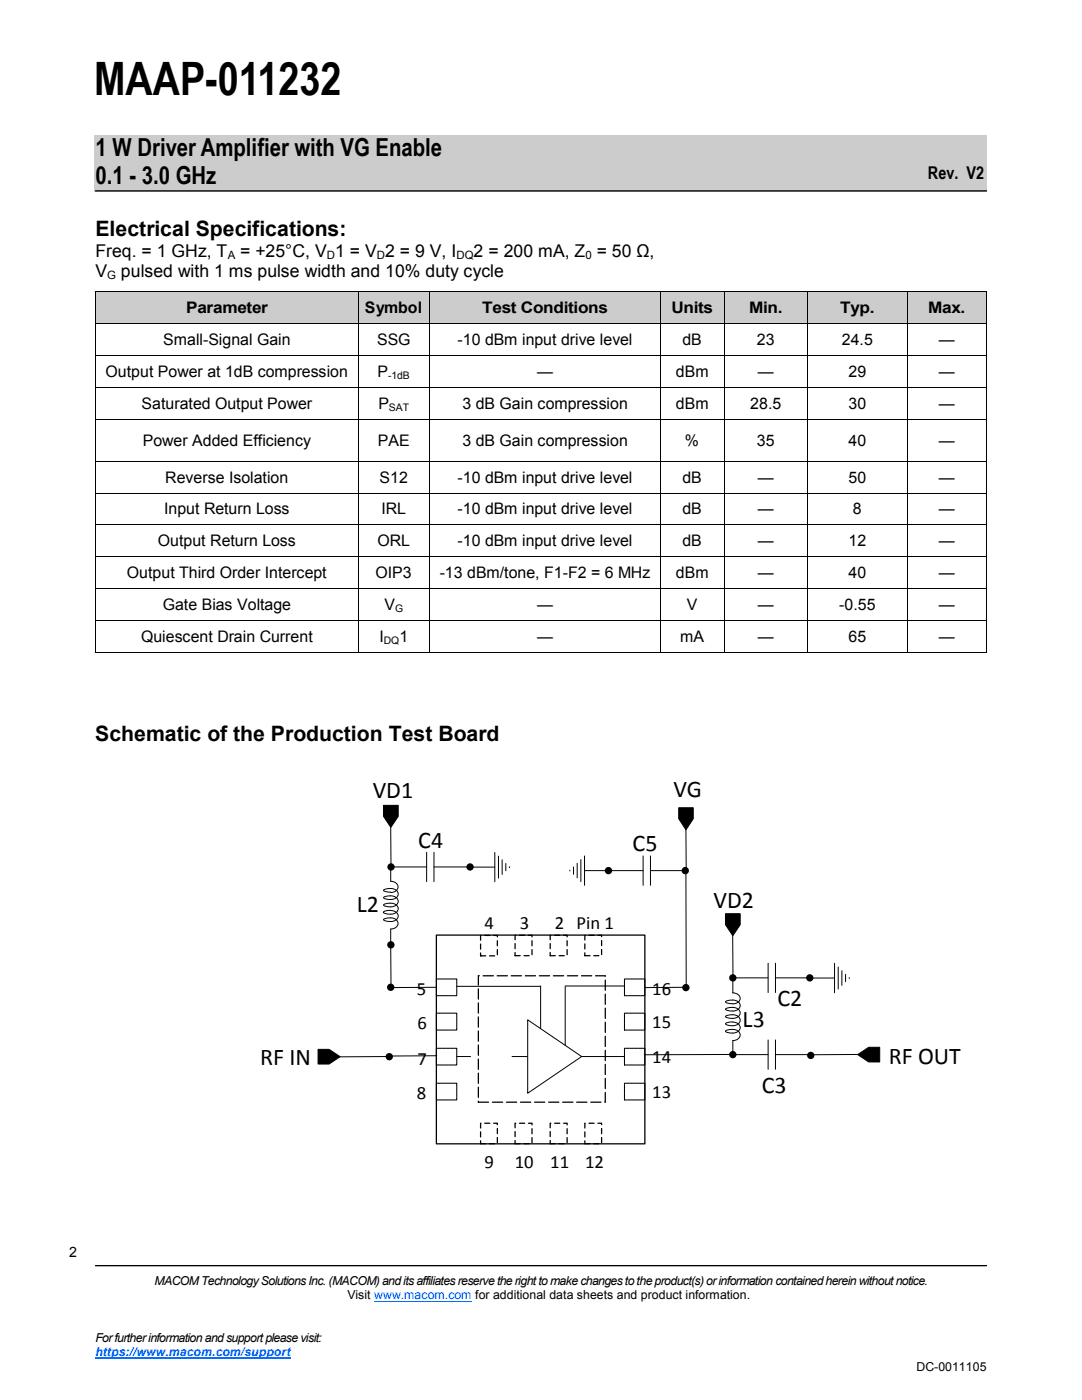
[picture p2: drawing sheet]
<svg xmlns="http://www.w3.org/2000/svg" width="216mm" height="279mm" viewBox="0 0 216 279" stroke-linecap="round" stroke-linejoin="round" font-family="sans-serif">
<path d="M18.8 26.9h178v11.3h-178z" fill-rule="evenodd" fill="#ccc"/>
<path d="M19 38.1h177.8" fill="none" stroke="#000" stroke-width=".26"/>
<g fill="#fff">
<path d="M6.9 247.1h9.6v6.3h-9.6z" fill-rule="evenodd"/>
<path d="M6.9 247.3h9.5v6.4h-9.5z" fill-rule="evenodd"/>
</g>
<path d="M19 252.6h177.8" fill="none" stroke="#000" stroke-width=".26"/>
<path d="M74.7 259.7h19.4" fill="none" stroke="#06f" stroke-width=".2"/>
<path d="M19 271.1h39" fill="none" stroke="#06f" stroke-width=".25"/>
<path d="M6.9 247.3h9.5v6.3h-9.5z" fill-rule="evenodd" fill="#fff"/>
<g fill="#ccc">
<path d="M19.1 58.2h52.3v6.4h-52.3z" fill-rule="evenodd"/>
<path d="M71.4 58.2h14.3v6.4h-14.3z" fill-rule="evenodd"/>
<path d="M85.7 58.2h46.1v6.4h-46.1z" fill-rule="evenodd"/>
<path d="M131.8 58.2h12.7v6.4h-12.7z" fill-rule="evenodd"/>
<path d="M144.5 58.2h16.6v6.4h-16.6z" fill-rule="evenodd"/>
<path d="M161.1 58.2h19.9v6.4h-19.9z" fill-rule="evenodd"/>
<path d="M181 58.2h15.8v6.4h-15.8z" fill-rule="evenodd"/>
</g>
<g fill="none" stroke="#000" stroke-width=".2">
<path d="M19.1 58.3h177.7M19.1 58.2v71.9M71.5 58.3v71.8M85.7 58.3v6.3M131.8 58.3v6.3M144.5 58.3v71.8M161.2 58.3v71.8M181 58.3v71.8M196.8 58.2v71.9M19.1 64.6h177.7M19.1 71h177.7M19.1 77.3h177.7"/>
<path d="M85.7 64.6v6.3M85.7 71v6.2M85.7 77.3v6.3M131.8 64.6v6.3M131.8 71v12.6M19.1 83.6h177.7M19.1 92.1h177.7M19.1 98.4h177.7M85.7 83.7v8.3M85.7 92.1v6.3M85.7 98.5v6.2M131.8 83.7v8.3"/>
<path d="M131.8 92.1v12.6M19.1 104.8h177.7M19.1 111.1h177.7M19.1 117.5h177.7M85.7 104.8v6.2M85.7 111.1v6.3M85.7 117.5v12.6M131.8 104.8v6.2M131.8 111.1v6.3M131.8 117.5v12.6M19.1 130.1h177.7M19.1 123.8h177.7"/>
<path d="M76.5 160.7h3v2.2l-1.5 2.2-1.5-2.2zM77.9 175.9a1.15 1.15 0 0 1 1.5 1.1 1.15 1.15 0 0 1-1.4 1.1M78 173.3v2.6M78 165.2v7.9M78 178.1a1.76 1.76 0 0 1-1.5-.4 1.72 1.72 0 0 1 1.5-.4 1.1 1.1 0 0 1 1.3 .6 1.1 1.1 0 0 1-.4 1.4 2.48 2.48 0 0 1-2.4-.2 1.72 1.72 0 0 1 1.5-.3 1.1 1.1 0 0 1 1.3 .6 1.1 1.1 0 0 1-.4 1.4 2.48 2.48 0 0 1-2.4-.2 1.72 1.72 0 0 1 1.5-.4 1.1 1.1 0 0 1 1.3 .7 1.1 1.1 0 0 1-.4 1.3 2.46 2.46 0 0 1-2.4-.1 1.64 1.64 0 0 1 1.4-.4M78.5 173h6.6M85.1 170.1v5.8M86.6 173h6.6M86.6 170.1v5.8M94.3 173.1h4.4M98.7 170.1v5.9M99.5 170.9v4.3"/>
<path d="M100.2 171.6v2.9M100.9 172.3v1.5M101.7 173v.1M113.7 173.7v.1M114.4 173v1.5M115.2 172.3v2.9M115.9 171.6v4.3M116.6 173.8h4.4M116.6 170.8v5.9M121.8 173.8h6.5M128.3 170.8v5.9M129.8 173.8h6.6"/>
<path d="M129.8 170.8v5.9M135.4 161.2h2.9v2.2l-1.4 2.2-1.5-2.2zM136.9 165.5v8M136.9 173.5v23M77.9 181.7a1.27 1.27 0 0 1 1.5 1.5 2.13 2.13 0 0 1-2.9 .3 1.72 1.72 0 0 1 1.5-.3 1.15 1.15 0 0 1 1.4 1.1 1.15 1.15 0 0 1-1.4 1.1M78 185.4v2.6M78 188.8v8M87.1 195.4h4v3.3h-4zM87.1 197l-9.2 .1M91.2 196.8h16.7M107.9 196.8v8.4M112.8 196.9v11.7"/>
<path d="M112.8 196.8h11.7M124.6 195.4h4.1v3.3h-4.1zM136.7 197l-8 .1M144.8 182.4h2.9v2.1l-1.5 2.2-1.4-2.2zM146.2 198.1a1.27 1.27 0 0 1 1.4 1.5 2.17 2.17 0 0 1-2.8 .3 1.72 1.72 0 0 1 1.4-.3 1.1 1.1 0 0 1 1.3 .6 1.1 1.1 0 0 1-.4 1.4 2.48 2.48 0 0 1-2.3-.2 1.72 1.72 0 0 1 1.4-.4 1.1 1.1 0 0 1 1.3 .7 1.1 1.1 0 0 1-.4 1.3 2.48 2.48 0 0 1-2.3-.1 1.72 1.72 0 0 1 1.4-.4 1.1 1.1 0 0 1 1.3 .6 1.1 1.1 0 0 1-.4 1.4 2.42 2.42 0 0 1-2.3-.2 1.64 1.64 0 0 1 1.4-.4M146.2 186.8l.1 8M146.2 195.6v2.5M146.7 195.2h6.6M153.3 192.2v5.9M154.7 195.2h6.6M154.7 192.2v5.9M162.2 195.2h4.3"/>
<path d="M166.5 192.3v5.8M167.3 193v4.4M168 193.7v3M168.7 194.5v1.4M169.5 195.1v.2M63.5 209.4h2.2l2.2 1.5-2.2 1.5h-2.2zM77.2 210.9h-9.6M87.1 202.2h4v3.4h-4zM87.1 209.2h4v3.3h-4zM87.1 216.2h4v3.3h-4zM87.1 210.7l-9.5 .1M91.1 210.9h2.8"/>
<path d="M102.2 210.9h3M105.3 203.5l10.8 7.4-10.8 7.3zM116.1 210.9h8.5M124.6 202.2h4.1v3.4h-4.1zM124.6 209.2h4.1v3.3h-4.1zM124.6 216.2h4.1v3.3h-4.1zM146.1 210.4l-17.6 .1M146.2 204a1.27 1.27 0 0 1 1.4 1.4 2.13 2.13 0 0 1-2.8 .4 1.72 1.72 0 0 1 1.4-.4 1.12 1.12 0 0 1 1.3 .7 1.12 1.12 0 0 1-.4 1.4l-.9 .2M146.2 207.6v2.6M146.7 210.5h6.6M153.3 207.5v5.9M154.7 207.5v5.9"/>
<path d="M154.7 210.5h6.6M171.1 210.5l2.2-1.5h2.2v2.9h-2.2zM171.1 210.4l-9.5 .1"/>
</g>
<g fill="#000">
<path d="M76.5 160.7h3v2.2l-1.5 2.2-1.5-2.2z" fill-rule="evenodd"/>
<path d="M135.4 161.2h2.9v2.2l-1.4 2.2-1.5-2.2z" fill-rule="evenodd"/>
<path d="M144.8 182.4h2.9v2.1l-1.5 2.2-1.4-2.2z" fill-rule="evenodd"/>
<path d="M63.5 209.4h2.2l2.2 1.5-2.2 1.5h-2.2z" fill-rule="evenodd"/>
<path d="M171.1 210.5l2.2-1.5h2.2v2.9h-2.2z" fill-rule="evenodd"/>
<circle cx="78" cy="173" r=".73"/>
<circle cx="93.8" cy="173" r=".73"/>
<circle cx="121.4" cy="173.8" r=".73"/>
<circle cx="136.7" cy="173.8" r=".73"/>
<circle cx="78" cy="197" r=".73"/>
<circle cx="78" cy="188.6" r=".73"/>
<circle cx="136.9" cy="197.1" r=".73"/>
<circle cx="146.2" cy="195.2" r=".73"/>
<circle cx="161.6" cy="195.2" r=".73"/>
<circle cx="77.7" cy="210.9" r=".73"/>
<circle cx="146.2" cy="210.5" r=".73"/>
<circle cx="161.8" cy="210.6" r=".73"/>
</g>
<path d="M95.9 186.7h3.3v4.1h-3.3zM102.8 186.7h3.4v4h-3.4zM109.8 186.7h3.4v4h-3.4zM116.7 186.7h3.3v4h-3.3zM95.9 224.2h3.3v4h-3.3zM102.8 224.2h3.4v4h-3.4zM109.8 224.2h3.4v4h-3.4zM116.7 224.2h3.3v4h-3.3z" fill="none" stroke="#000" stroke-width=".25" stroke-dasharray="1 .8"/>
<path d="M87.1 186.6h41.6v41.7h-41.6z" fill="none" stroke="#000" stroke-width=".25"/>
<path d="M95.5 194.7h25.3v25.3h-25.3z" fill="none" stroke="#000" stroke-width=".25" stroke-dasharray="2 .8"/>
<text font-size="9.2" x="18.8" y="19">MAAP-011232</text>
<g font-size="5">
<text x="19" y="31.1">1 W Driver Amplifier with VG Enable</text>
<text x="19" y="36.8">0.1 - 3.0 GHz</text>
</g>
<g font-size="4.8">
<text x="74.4" y="159.2">VD1</text>
<text x="134.4" y="159.1">VG</text>
<text x="83.5" y="169.3">C4</text>
<text x="126.2" y="169.9">C5</text>
<text x="71.2" y="181.9">L2</text>
<text x="142.4" y="181.1">VD2</text>
<text x="155.1" y="200.8">C2</text>
<text x="148.2" y="205">L3</text>
<text x="51.9" y="212.5">RF IN</text>
<text x="177.3" y="212.4">RF OUT</text>
<text x="152" y="218.1">C3</text>
</g>
<g font-size="4.2">
<text x="19" y="47">Electrical Specifications:</text>
<text x="19" y="147.8">Schematic of the Production Test Board</text>
</g>
<g font-size="3.7">
<text x="96.7" y="185.4">4</text>
<text x="103.7" y="185.4">3</text>
<text x="110.7" y="185.4">2 Pin 1</text>
<text x="83.2" y="198.5">5</text>
<text x="130.2" y="198.5">16</text>
<text x="83.3" y="205.4">6</text>
<text x="130.2" y="205.2">15</text>
<text x="83.3" y="212.4">7</text>
<text x="130.2" y="212.1">14</text>
<text x="83.2" y="219.3">8</text>
<text x="130.2" y="219.2">13</text>
<text x="96.6" y="233.1">9</text>
<text x="102.7" y="233.1">10</text>
<text x="109.8" y="233.1">11</text>
<text x="116.7" y="233.1">12</text>
</g>
<g font-size="3.5">
<text x="185.2" y="35.7">Rev. V2</text>
<text x="19" y="51.2">Freq. = 1 GHz, T</text>
<text x="47.9" y="51.2">= +25°C, V 1 = V 2 = 9 V, I</text>
<text x="94.5" y="51.2">2 = 200 mA, Z = 50 Ω,</text>
<text x="19" y="55.3">V</text>
<text x="24.1" y="55.3">pulsed with 1 ms pulse width and 10% duty cycle</text>
</g>
<g font-size="3.2">
<text x="37.1" y="62.5">Parameter</text>
<text x="72.8" y="62.5">Symbol</text>
<text x="96.2" y="62.5">Test Conditions</text>
<text x="134" y="62.5">Units</text>
<text x="149.5" y="62.5">Min.</text>
<text x="167.7" y="62.5">Typ.</text>
<text x="185.2" y="62.5">Max.</text>
<text x="32.6" y="68.8">Small-Signal Gain</text>
<text x="75.2" y="68.8">SSG</text>
<text x="91.3" y="68.8">-10 dBm input drive level</text>
<text x="136.2" y="68.8">dB</text>
<text x="151" y="68.8">23</text>
<text x="168" y="68.8">24.5</text>
<text x="187.3" y="68.8">—</text>
<text x="21.1" y="75.2">Output Power at 1dB compression</text>
<text x="75.3" y="75.2">P</text>
<text x="107.2" y="75.2">—</text>
<text x="134.9" y="75.2">dBm</text>
<text x="151.2" y="75.2">—</text>
<text x="169.3" y="75.2">29</text>
<text x="187.3" y="75.2">—</text>
<text x="28.2" y="81.5">Saturated Output Power</text>
<text x="75.5" y="81.5">P</text>
<text x="92.3" y="81.5">3 dB Gain compression</text>
<text x="134.9" y="81.5">dBm</text>
<text x="149.7" y="81.5">28.5</text>
<text x="169.3" y="81.5">30</text>
<text x="187.3" y="81.5">—</text>
<text x="28.5" y="88.9">Power Added Efficiency</text>
<text x="75.4" y="88.9">PAE</text>
<text x="92.3" y="88.9">3 dB Gain compression</text>
<text x="136.7" y="88.9">%</text>
<text x="151" y="88.9">35</text>
<text x="169.3" y="88.9">40</text>
<text x="187.3" y="88.9">—</text>
<text x="33" y="96.4">Reverse Isolation</text>
<text x="75.8" y="96.4">S12</text>
<text x="91.3" y="96.4">-10 dBm input drive level</text>
<text x="136.2" y="96.4">dB</text>
<text x="151.2" y="96.4">—</text>
<text x="169.3" y="96.4">50</text>
<text x="187.3" y="96.4">—</text>
<text x="32.7" y="102.7">Input Return Loss</text>
<text x="76.1" y="102.7">IRL</text>
<text x="91.3" y="102.7">-10 dBm input drive level</text>
<text x="136.2" y="102.7">dB</text>
<text x="151.2" y="102.7">—</text>
<text x="170.2" y="102.7">8</text>
<text x="187.3" y="102.7">—</text>
<text x="31.5" y="109">Output Return Loss</text>
<text x="75.3" y="109">ORL</text>
<text x="91.3" y="109">-10 dBm input drive level</text>
<text x="136.2" y="109">dB</text>
<text x="151.2" y="109">—</text>
<text x="169.3" y="109">12</text>
<text x="187.3" y="109">—</text>
<text x="25.3" y="115.4">Output Third Order Intercept</text>
<text x="74.9" y="115.4">OIP3</text>
<text x="87.7" y="115.4">-13 dBm/tone, F1-F2 = 6 MHz</text>
<text x="134.9" y="115.4">dBm</text>
<text x="151.2" y="115.4">—</text>
<text x="169.3" y="115.4">40</text>
<text x="187.3" y="115.4">—</text>
<text x="32.5" y="121.7">Gate Bias Voltage</text>
<text x="76.7" y="121.7">V</text>
<text x="107.2" y="121.7">—</text>
<text x="137.1" y="121.7">V</text>
<text x="151.2" y="121.7">—</text>
<text x="167.5" y="121.7">-0.55</text>
<text x="187.3" y="121.7">—</text>
<text x="28.2" y="128.1">Quiescent Drain Current</text>
<text x="75.7" y="128.1">I</text>
<text x="79.7" y="128.1">1</text>
<text x="107.2" y="128.1">—</text>
<text x="135.7" y="128.1">mA</text>
<text x="151.2" y="128.1">—</text>
<text x="169.3" y="128.1">65</text>
<text x="187.3" y="128.1">—</text>
</g>
<text font-size="2.8" x="13.8" y="250.9">2</text>
<g font-size="2.5">
<text x="30.8" y="256.5">MACOM Technology Solutions Inc. (MACOM) and its affiliates reserve the right to make changes to the product(s) or information contained herein without notice.</text>
<text x="69.3" y="259.3">Visit www.macom.com for additional data sheets and product information.</text>
<text x="19" y="267.8">For further information and support please visit:</text>
<text x="182.9" y="273.5">DC-0011105</text>
</g>
<text font-size="2.5" fill="#06f" x="19" y="270.7">https://www.macom.com/support</text>
<g font-size="2.3">
<text x="45.4" y="51.7">A</text>
<text x="65.2" y="51.7">D</text>
<text x="75.2" y="51.7">D</text>
<text x="91.1" y="51.7">DQ</text>
<text x="116.8" y="51.7">0</text>
<text x="21.4" y="55.8">G</text>
</g>
<g font-size="2.1">
<text x="77.4" y="75.6">-1dB</text>
<text x="77.6" y="82">SAT</text>
<text x="78.8" y="122.1">G</text>
<text x="76.6" y="128.5">DQ</text>
</g>
</svg>
